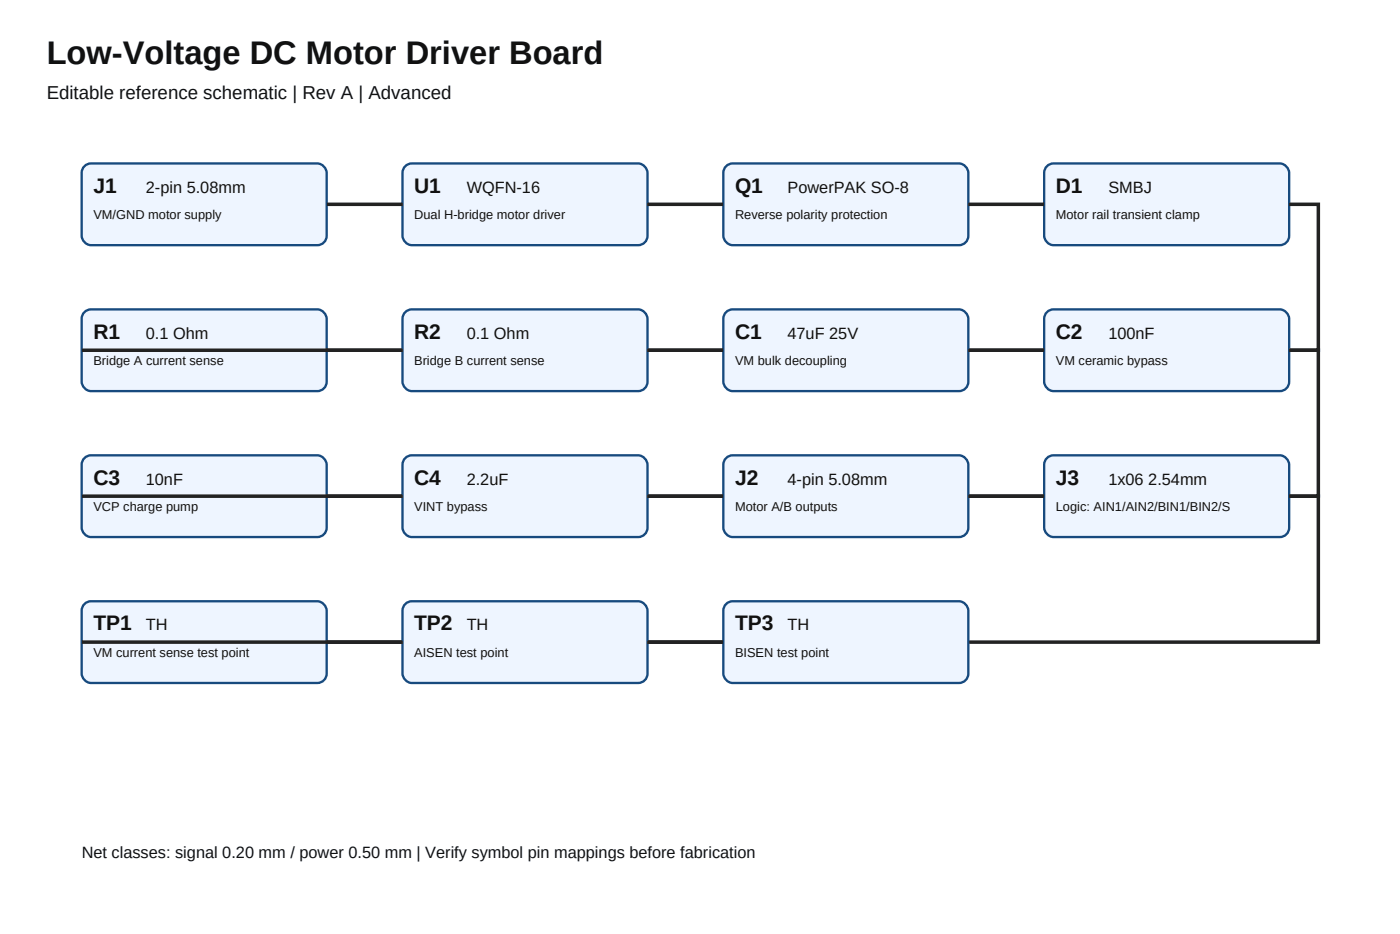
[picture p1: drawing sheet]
<svg xmlns="http://www.w3.org/2000/svg" width="317mm" height="212mm" viewBox="0 0 317 212" stroke-linecap="round" stroke-linejoin="round" font-family="sans-serif">
<g fill="#eef5ff" stroke="#174a7e" stroke-width=".53">
<path d="M19.1 37.7l1-.6 .5-.1h51.4a2.27 2.27 0 0 1 2.1 2.2v14.2a2.12 2.12 0 0 1-2.1 2.2h-51.4a2.27 2.27 0 0 1-2.1-2.2v-14.2l.1-.6z"/>
<path d="M91.9 37.7l.9-.6 .6-.1h51.3a2.27 2.27 0 0 1 2.1 2.2v14.2a2.12 2.12 0 0 1-2.1 2.2h-51.3a2.27 2.27 0 0 1-2.1-2.2v-14.2l.1-.6z"/>
</g>
<path d="M74.1 46.3h17.2" fill="none" stroke="#222" stroke-width=".79" stroke-linecap="butt"/>
<path d="M164.7 37.7l.9-.6 .6-.1h51.3a2.27 2.27 0 0 1 2.1 2.2v14.2a2.12 2.12 0 0 1-2.1 2.2h-51.3a2.27 2.27 0 0 1-2.2-2.2v-14.2l.1-.6z" fill="#eef5ff" stroke="#174a7e" stroke-width=".53"/>
<path d="M146.8 46.3h17.2" fill="none" stroke="#222" stroke-width=".79" stroke-linecap="butt"/>
<path d="M237.4 37.7l1-.6 .5-.1h51.3a2.27 2.27 0 0 1 2.2 2.2v14.2a2.12 2.12 0 0 1-2.2 2.2h-51.3a2.27 2.27 0 0 1-2.1-2.2v-14.2l.1-.6z" fill="#eef5ff" stroke="#174a7e" stroke-width=".53"/>
<path d="M219.6 46.3h17.2" fill="none" stroke="#222" stroke-width=".79" stroke-linecap="butt"/>
<path d="M19.1 70.7l1-.5 .5-.1h51.4a2.27 2.27 0 0 1 2.1 2.1v14.3a2.12 2.12 0 0 1-2.1 2.1h-51.4a2.27 2.27 0 0 1-2.1-2.1v-14.3l.1-.5z" fill="#eef5ff" stroke="#174a7e" stroke-width=".53"/>
<path d="M292.4 46.3h6.6v33.1h-280.5" fill="none" stroke="#222" stroke-width=".79" stroke-linecap="butt"/>
<path d="M91.9 70.7l.9-.5 .6-.1h51.3a2.27 2.27 0 0 1 2.1 2.1v14.3a2.12 2.12 0 0 1-2.1 2.1h-51.3a2.27 2.27 0 0 1-2.1-2.1v-14.3l.1-.5z" fill="#eef5ff" stroke="#174a7e" stroke-width=".53"/>
<path d="M74.1 79.4h17.2" fill="none" stroke="#222" stroke-width=".79" stroke-linecap="butt"/>
<path d="M164.7 70.7l.9-.5 .6-.1h51.3a2.27 2.27 0 0 1 2.1 2.1v14.3a2.12 2.12 0 0 1-2.1 2.1h-51.3a2.27 2.27 0 0 1-2.2-2.1v-14.3l.1-.5z" fill="#eef5ff" stroke="#174a7e" stroke-width=".53"/>
<path d="M146.8 79.4h17.2" fill="none" stroke="#222" stroke-width=".79" stroke-linecap="butt"/>
<path d="M237.4 70.7l1-.5 .5-.1h51.3a2.27 2.27 0 0 1 2.2 2.1v14.3a2.12 2.12 0 0 1-2.2 2.1h-51.3a2.27 2.27 0 0 1-2.1-2.1v-14.3l.1-.5z" fill="#eef5ff" stroke="#174a7e" stroke-width=".53"/>
<path d="M219.6 79.4h17.2" fill="none" stroke="#222" stroke-width=".79" stroke-linecap="butt"/>
<path d="M19.1 103.8l1-.5 .5-.1h51.4a2.27 2.27 0 0 1 2.1 2.1v14.3a2.12 2.12 0 0 1-2.1 2.1h-51.4a2.27 2.27 0 0 1-2.1-2.1v-14.3l.1-.6z" fill="#eef5ff" stroke="#174a7e" stroke-width=".53"/>
<path d="M292.4 79.4h6.6v33h-280.5" fill="none" stroke="#222" stroke-width=".79" stroke-linecap="butt"/>
<path d="M91.9 103.8l.9-.5 .6-.1h51.3a2.27 2.27 0 0 1 2.1 2.1v14.3a2.12 2.12 0 0 1-2.1 2.1h-51.3a2.27 2.27 0 0 1-2.1-2.1v-14.3l.1-.6z" fill="#eef5ff" stroke="#174a7e" stroke-width=".53"/>
<path d="M74.1 112.4h17.2" fill="none" stroke="#222" stroke-width=".79" stroke-linecap="butt"/>
<path d="M164.7 103.8l.9-.5 .6-.1h51.3a2.27 2.27 0 0 1 2.1 2.1v14.3a2.12 2.12 0 0 1-2.1 2.1h-51.3a2.27 2.27 0 0 1-2.2-2.1v-14.3l.1-.6z" fill="#eef5ff" stroke="#174a7e" stroke-width=".53"/>
<path d="M146.8 112.4h17.2" fill="none" stroke="#222" stroke-width=".79" stroke-linecap="butt"/>
<path d="M237.4 103.8l1-.5 .5-.1h51.3a2.27 2.27 0 0 1 2.2 2.1v14.3a2.12 2.12 0 0 1-2.2 2.1h-51.3a2.27 2.27 0 0 1-2.1-2.1v-14.3l.1-.6z" fill="#eef5ff" stroke="#174a7e" stroke-width=".53"/>
<path d="M219.6 112.4h17.2" fill="none" stroke="#222" stroke-width=".79" stroke-linecap="butt"/>
<path d="M19.1 136.9l1-.6h.5h51.4a2.27 2.27 0 0 1 2.1 2.1v14.3a2.12 2.12 0 0 1-2.1 2.1h-51.4a2.27 2.27 0 0 1-2.1-2.1v-14.3l.1-.6z" fill="#eef5ff" stroke="#174a7e" stroke-width=".53"/>
<path d="M292.4 112.4h6.6v33.1h-280.5" fill="none" stroke="#222" stroke-width=".79" stroke-linecap="butt"/>
<path d="M91.9 136.9l.9-.6h.6h51.3a2.27 2.27 0 0 1 2.1 2.1v14.3a2.12 2.12 0 0 1-2.1 2.1h-51.3a2.27 2.27 0 0 1-2.1-2.1v-14.3l.1-.6z" fill="#eef5ff" stroke="#174a7e" stroke-width=".53"/>
<path d="M74.1 145.5h17.2" fill="none" stroke="#222" stroke-width=".79" stroke-linecap="butt"/>
<path d="M164.7 136.9l.9-.6h.6h51.3a2.27 2.27 0 0 1 2.1 2.1v14.3a2.12 2.12 0 0 1-2.1 2.1h-51.3a2.27 2.27 0 0 1-2.2-2.1v-14.3l.1-.6z" fill="#eef5ff" stroke="#174a7e" stroke-width=".53"/>
<path d="M146.8 145.5h17.2" fill="none" stroke="#222" stroke-width=".79" stroke-linecap="butt"/>
<text font-size="7.4" fill="#111" x="10.6" y="14.6">Low-Voltage DC Motor Driver Board</text>
<g font-size="4.8" fill="#111">
<text x="21.2" y="43.7">J1</text>
<text x="93.9" y="43.7">U1</text>
<text x="166.7" y="43.7">Q1</text>
<text x="239.4" y="43.7">D1</text>
<text x="21.2" y="76.7">R1</text>
<text x="93.9" y="76.7">R2</text>
<text x="166.7" y="76.7">C1</text>
<text x="239.4" y="76.7">C2</text>
<text x="21.2" y="109.8">C3</text>
<text x="93.9" y="109.8">C4</text>
<text x="166.7" y="109.8">J2</text>
<text x="239.4" y="109.8">J3</text>
<text x="21.2" y="142.9">TP1</text>
<text x="93.9" y="142.9">TP2</text>
<text x="166.7" y="142.9">TP3</text>
</g>
<text font-size="4.2" fill="#111" x="10.6" y="22.5">Editable reference schematic | Rev A | Advanced</text>
<g font-size="3.7" fill="#111">
<text x="33.1" y="43.7">2-pin 5.08mm</text>
<text x="105.8" y="43.7">WQFN-16</text>
<text x="178.6" y="43.7">PowerPAK SO-8</text>
<text x="251.4" y="43.7">SMBJ</text>
<text x="33.1" y="76.7">0.1 Ohm</text>
<text x="105.8" y="76.7">0.1 Ohm</text>
<text x="178.6" y="76.7">47uF 25V</text>
<text x="251.4" y="76.7">100nF</text>
<text x="33.1" y="109.8">10nF</text>
<text x="105.8" y="109.8">2.2uF</text>
<text x="178.6" y="109.8">4-pin 5.08mm</text>
<text x="251.4" y="109.8">1x06 2.54mm</text>
<text x="33.1" y="142.9">TH</text>
<text x="105.8" y="142.9">TH</text>
<text x="178.6" y="142.9">TH</text>
<text x="18.5" y="194.5">Net classes: signal 0.20 mm / power 0.50 mm | Verify symbol pin mappings before fabrication</text>
</g>
<g font-size="2.9" fill="#111">
<text x="21.2" y="49.7">VM/GND motor supply</text>
<text x="93.9" y="49.7">Dual H-bridge motor driver</text>
<text x="166.7" y="49.7">Reverse polarity protection</text>
<text x="239.4" y="49.7">Motor rail transient clamp</text>
<text x="21.2" y="82.8">Bridge A current sense</text>
<text x="93.9" y="82.8">Bridge B current sense</text>
<text x="166.7" y="82.8">VM bulk decoupling</text>
<text x="239.4" y="82.8">VM ceramic bypass</text>
<text x="21.2" y="115.9">VCP charge pump</text>
<text x="93.9" y="115.9">VINT bypass</text>
<text x="166.7" y="115.9">Motor A/B outputs</text>
<text x="239.4" y="115.9">Logic: AIN1/AIN2/BIN1/BIN2/S</text>
<text x="21.2" y="149">VM current sense test point</text>
<text x="93.9" y="149">AISEN test point</text>
<text x="166.7" y="149">BISEN test point</text>
</g>
</svg>
